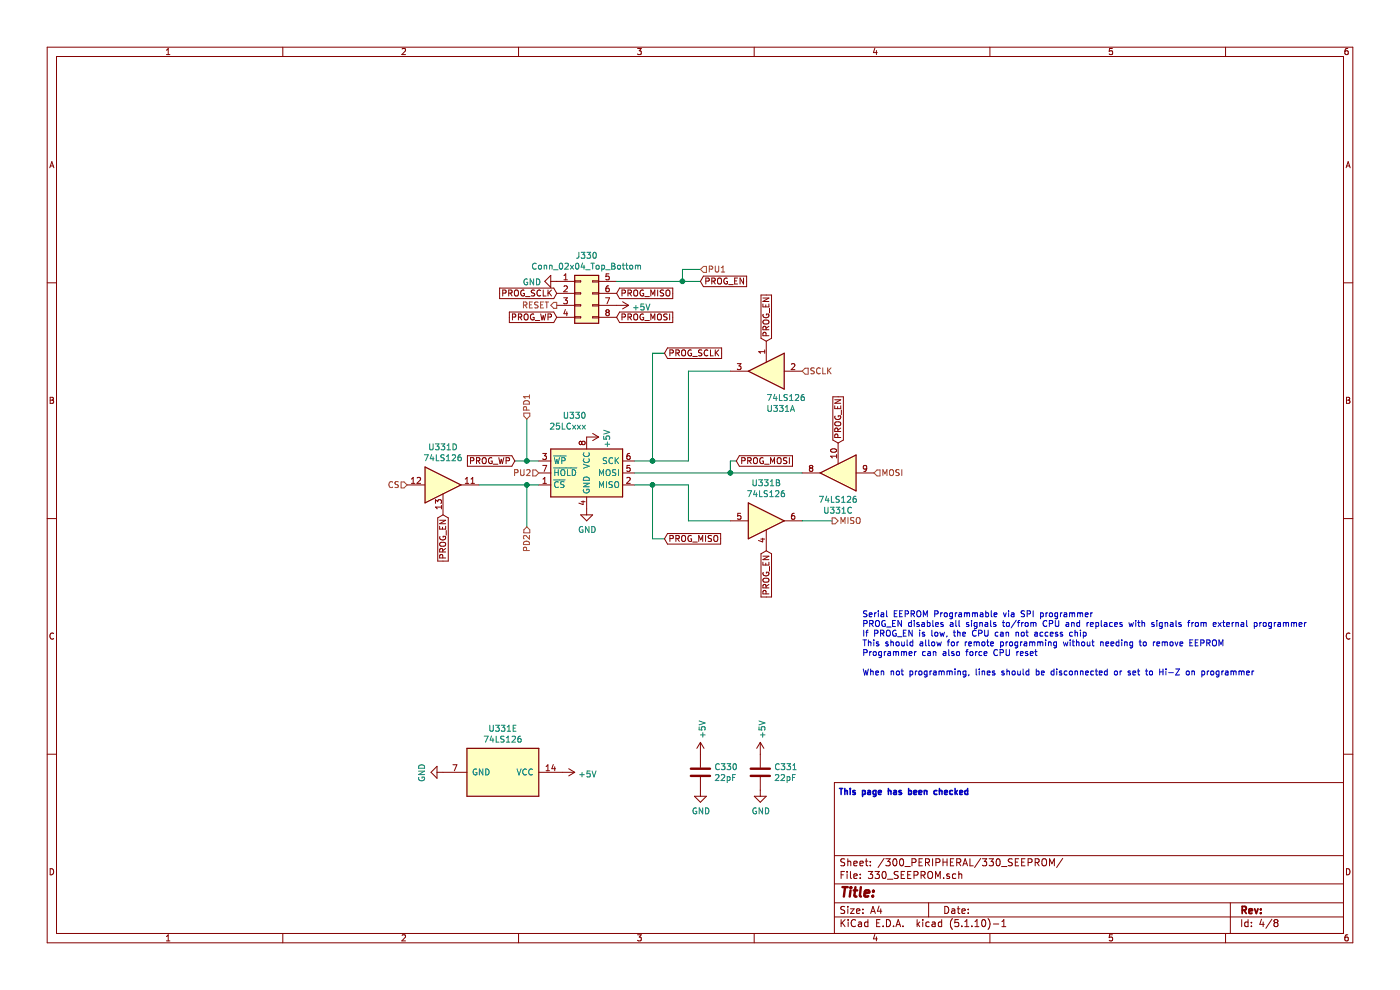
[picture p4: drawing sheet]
EESchema Schematic File Version 4
EELAYER 30 0
EELAYER END
$Descr A4 11693 8268
encoding utf-8
Sheet 4 8
Title ""
Date ""
Rev ""
Comp ""
Comment1 ""
Comment2 ""
Comment3 ""
Comment4 ""
$EndDescr
$Comp
L Memory_EEPROM:25LCxxx U?
U 1 1
P 4900 3950
AR Path="/623B8CBC" Ref="U?"  Part="1" 
AR Path="/6237BA9E/623B8CBC" Ref="U?"  Part="1" 
AR Path="/61B09B53/61C811A8/623B8CBC" Ref="U330"  Part="1" 
F 0 "U330" H 4900 4431 50  0000 R CNN
F 1 "25LCxxx" H 4900 4340 50  0000 R CNN
F 2 "Package_DIP:DIP-8_W7.62mm" H 4900 3950 50  0001 C CNN
F 3 "http://ww1.microchip.com/downloads/en/DeviceDoc/21832H.pdf" H 4900 3950 50  0001 C CNN
	1    4900 3950
	1    0    0    -1  
$EndComp
$Comp
L Connector_Generic:Conn_02x04_Top_Bottom J?
U 1 1
P 4850 2450
AR Path="/623B8CC2" Ref="J?"  Part="1" 
AR Path="/6237BA9E/623B8CC2" Ref="J?"  Part="1" 
AR Path="/61B09B53/61C811A8/623B8CC2" Ref="J330"  Part="1" 
F 0 "J330" H 4900 2767 50  0000 C CNN
F 1 "Conn_02x04_Top_Bottom" H 4900 2676 50  0000 C CNN
F 2 "Connector_PinHeader_2.54mm:PinHeader_2x04_P2.54mm_Vertical" H 4850 2450 50  0001 C CNN
F 3 "~" H 4850 2450 50  0001 C CNN
	1    4850 2450
	1    0    0    -1  
$EndComp
Wire Wire Line
	6100 3100 5750 3100
Wire Wire Line
	5300 4050 5450 4050
Wire Wire Line
	6100 4350 5750 4350
Text GLabel 5550 2950 2    50   Input ~ 0
PROG_SCLK
Text GLabel 4300 3850 0    50   Input ~ 0
PROG_WP
$Comp
L 74xx:74LS126 U?
U 1 1
P 6400 3100
AR Path="/623B8CDB" Ref="U?"  Part="1" 
AR Path="/6237BA9E/623B8CDB" Ref="U?"  Part="1" 
AR Path="/61B09B53/61C811A8/623B8CDB" Ref="U331"  Part="1" 
F 0 "U331" H 6400 3417 50  0000 R CNN
F 1 "74LS126" H 6400 3326 50  0000 R CNN
F 2 "Package_DIP:DIP-14_W7.62mm" H 6400 3100 50  0001 C CNN
F 3 "http://www.ti.com/lit/gpn/sn74LS126" H 6400 3100 50  0001 C CNN
	1    6400 3100
	-1   0    0    1   
$EndComp
$Comp
L 74xx:74LS126 U?
U 2 1
P 6400 4350
AR Path="/623B8CE1" Ref="U?"  Part="2" 
AR Path="/6237BA9E/623B8CE1" Ref="U?"  Part="2" 
AR Path="/61B09B53/61C811A8/623B8CE1" Ref="U331"  Part="2" 
F 0 "U331" H 6400 4667 50  0000 C CNN
F 1 "74LS126" H 6400 4576 50  0000 C CNN
F 2 "Package_DIP:DIP-14_W7.62mm" H 6400 4350 50  0001 C CNN
F 3 "http://www.ti.com/lit/gpn/sn74LS126" H 6400 4350 50  0001 C CNN
	2    6400 4350
	1    0    0    -1  
$EndComp
$Comp
L 74xx:74LS126 U?
U 3 1
P 7000 3950
AR Path="/623B8CE7" Ref="U?"  Part="3" 
AR Path="/6237BA9E/623B8CE7" Ref="U?"  Part="3" 
AR Path="/61B09B53/61C811A8/623B8CE7" Ref="U331"  Part="3" 
F 0 "U331" H 7000 4267 50  0000 C CNN
F 1 "74LS126" H 7000 4176 50  0000 C CNN
F 2 "Package_DIP:DIP-14_W7.62mm" H 7000 3950 50  0001 C CNN
F 3 "http://www.ti.com/lit/gpn/sn74LS126" H 7000 3950 50  0001 C CNN
	3    7000 3950
	-1   0    0    1   
$EndComp
$Comp
L 74xx:74LS126 U?
U 4 1
P 3700 4050
AR Path="/623B8CED" Ref="U?"  Part="4" 
AR Path="/6237BA9E/623B8CED" Ref="U?"  Part="4" 
AR Path="/61B09B53/61C811A8/623B8CED" Ref="U331"  Part="4" 
F 0 "U331" H 3700 4367 50  0000 C CNN
F 1 "74LS126" H 3700 4276 50  0000 C CNN
F 2 "Package_DIP:DIP-14_W7.62mm" H 3700 4050 50  0001 C CNN
F 3 "http://www.ti.com/lit/gpn/sn74LS126" H 3700 4050 50  0001 C CNN
	4    3700 4050
	1    0    0    -1  
$EndComp
$Comp
L 74xx:74LS126 U?
U 5 1
P 4200 6450
AR Path="/623B8CF3" Ref="U?"  Part="5" 
AR Path="/6237BA9E/623B8CF3" Ref="U?"  Part="5" 
AR Path="/61B09B53/61C811A8/623B8CF3" Ref="U331"  Part="5" 
F 0 "U331" V 3833 6450 50  0000 C CNN
F 1 "74LS126" V 3924 6450 50  0000 C CNN
F 2 "Package_DIP:DIP-14_W7.62mm" H 4200 6450 50  0001 C CNN
F 3 "http://www.ti.com/lit/gpn/sn74LS126" H 4200 6450 50  0001 C CNN
	5    4200 6450
	0    1    1    0   
$EndComp
Wire Wire Line
	5750 4050 5750 4350
Text GLabel 6400 2850 1    50   Input ~ 0
PROG_EN
Text GLabel 7000 3700 1    50   Input ~ 0
PROG_EN
Text GLabel 6400 4600 3    50   Input ~ 0
PROG_EN
Text GLabel 3700 4300 3    50   Input ~ 0
PROG_EN
Text GLabel 6150 3850 2    50   Input ~ 0
PROG_MOSI
Wire Wire Line
	6150 3850 6100 3850
Wire Wire Line
	6100 3850 6100 3950
Text GLabel 5550 4500 2    50   Input ~ 0
PROG_MISO
Wire Wire Line
	5450 4050 5450 4500
Wire Wire Line
	5450 4500 5550 4500
Connection ~ 5450 4050
Wire Wire Line
	5450 4050 5750 4050
$Comp
L power:GND #PWR?
U 1 1
P 4900 4250
AR Path="/623B8D09" Ref="#PWR?"  Part="1" 
AR Path="/6237BA9E/623B8D09" Ref="#PWR?"  Part="1" 
AR Path="/61B09B53/61C811A8/623B8D09" Ref="#PWR0150"  Part="1" 
F 0 "#PWR0150" H 4900 4000 50  0001 C CNN
F 1 "GND" H 4905 4077 50  0000 C CNN
F 2 "" H 4900 4250 50  0001 C CNN
F 3 "" H 4900 4250 50  0001 C CNN
	1    4900 4250
	1    0    0    -1  
$EndComp
Wire Wire Line
	5750 3100 5750 3850
Wire Wire Line
	4400 4050 4400 4400
Wire Wire Line
	5300 3850 5450 3850
Wire Wire Line
	5450 3850 5450 2950
Wire Wire Line
	5450 2950 5550 2950
Connection ~ 5450 3850
Wire Wire Line
	5450 3850 5750 3850
Connection ~ 6100 3950
Wire Wire Line
	6100 3950 6700 3950
Wire Wire Line
	5300 3950 6100 3950
Connection ~ 4400 4050
Wire Wire Line
	4400 4050 4500 4050
Wire Wire Line
	4000 4050 4400 4050
Wire Wire Line
	4400 3850 4400 3500
Wire Wire Line
	4300 3850 4400 3850
Connection ~ 4400 3850
Wire Wire Line
	4400 3850 4500 3850
Text GLabel 4650 2650 0    50   Input ~ 0
PROG_WP
Text Notes 7200 5650 0    50   ~ 0
Serial EEPROM Programmable via SPI programmer\nPROG_EN disables all signals to/from CPU and replaces with signals from external programmer\nIf PROG_EN is low, the CPU can not access chip\nThis should allow for remote programming without needing to remove EEPROM\nProgrammer can also force CPU reset\n\nWhen not programming, lines should be disconnected or set to Hi-Z on programmer
$Comp
L power:GND #PWR?
U 1 1
P 3700 6450
AR Path="/623B8D51" Ref="#PWR?"  Part="1" 
AR Path="/6237BA9E/623B8D51" Ref="#PWR?"  Part="1" 
AR Path="/61B09B53/61C811A8/623B8D51" Ref="#PWR0153"  Part="1" 
F 0 "#PWR0153" H 3700 6200 50  0001 C CNN
F 1 "GND" H 3705 6277 50  0000 C CNN
F 2 "" H 3700 6450 50  0001 C CNN
F 3 "" H 3700 6450 50  0001 C CNN
	1    3700 6450
	0    1    1    0   
$EndComp
Text HLabel 3400 4050 0    50   Input ~ 0
CS
Text HLabel 6700 3100 2    50   Input ~ 0
SCLK
Text HLabel 4500 3950 0    50   Input ~ 0
PU2
Text HLabel 7300 3950 2    50   Input ~ 0
MOSI
Text HLabel 6950 4350 2    50   Output ~ 0
MISO
$Comp
L power:+5V #PWR0154
U 1 1
P 4900 3650
F 0 "#PWR0154" H 4900 3500 50  0001 C CNN
F 1 "+5V" H 4915 3823 50  0000 C CNN
F 2 "" H 4900 3650 50  0001 C CNN
F 3 "" H 4900 3650 50  0001 C CNN
	1    4900 3650
	0    1    1    0   
$EndComp
$Comp
L power:+5V #PWR0155
U 1 1
P 4700 6450
F 0 "#PWR0155" H 4700 6300 50  0001 C CNN
F 1 "+5V" V 4715 6578 50  0000 L CNN
F 2 "" H 4700 6450 50  0001 C CNN
F 3 "" H 4700 6450 50  0001 C CNN
	1    4700 6450
	0    1    1    0   
$EndComp
Wire Wire Line
	6700 4350 6950 4350
Text GLabel 4650 2450 0    50   Input ~ 0
PROG_SCLK
Text GLabel 5150 2650 2    50   Input ~ 0
PROG_MOSI
Text GLabel 5150 2450 2    50   Input ~ 0
PROG_MISO
$Comp
L Device:C C?
U 1 1
P 6350 6450
AR Path="/62497D60/61AB04E0" Ref="C?"  Part="1" 
AR Path="/61B3CA17/61C5736B/61AB04E0" Ref="C?"  Part="1" 
AR Path="/61B3CA17/61AB04E0" Ref="C?"  Part="1" 
AR Path="/61B09B53/61C811A8/61AB04E0" Ref="C331"  Part="1" 
F 0 "C331" H 6465 6496 50  0000 L CNN
F 1 "22pF" H 6465 6405 50  0000 L CNN
F 2 "Capacitor_THT:C_Rect_L4.0mm_W2.5mm_P2.50mm" H 6388 6300 50  0001 C CNN
F 3 "~" H 6350 6450 50  0001 C CNN
	1    6350 6450
	1    0    0    -1  
$EndComp
$Comp
L power:GND #PWR?
U 1 1
P 6350 6600
AR Path="/61AB04EC" Ref="#PWR?"  Part="1" 
AR Path="/62497D60/61AB04EC" Ref="#PWR?"  Part="1" 
AR Path="/61B3CA17/61C5736B/61AB04EC" Ref="#PWR?"  Part="1" 
AR Path="/61B3CA17/61AB04EC" Ref="#PWR?"  Part="1" 
AR Path="/61B09B53/61C811A8/61AB04EC" Ref="#PWR0158"  Part="1" 
F 0 "#PWR0158" H 6350 6350 50  0001 C CNN
F 1 "GND" H 6355 6427 50  0000 C CNN
F 2 "" H 6350 6600 50  0001 C CNN
F 3 "" H 6350 6600 50  0001 C CNN
	1    6350 6600
	1    0    0    -1  
$EndComp
$Comp
L Device:C C?
U 1 1
P 5850 6450
AR Path="/62497D60/61AB204F" Ref="C?"  Part="1" 
AR Path="/61B3CA17/61C5736B/61AB204F" Ref="C?"  Part="1" 
AR Path="/61B3CA17/61AB204F" Ref="C?"  Part="1" 
AR Path="/61B09B53/61C811A8/61AB204F" Ref="C330"  Part="1" 
F 0 "C330" H 5965 6496 50  0000 L CNN
F 1 "22pF" H 5965 6405 50  0000 L CNN
F 2 "Capacitor_THT:C_Rect_L4.0mm_W2.5mm_P2.50mm" H 5888 6300 50  0001 C CNN
F 3 "~" H 5850 6450 50  0001 C CNN
	1    5850 6450
	1    0    0    -1  
$EndComp
$Comp
L power:GND #PWR?
U 1 1
P 5850 6600
AR Path="/61AB205B" Ref="#PWR?"  Part="1" 
AR Path="/62497D60/61AB205B" Ref="#PWR?"  Part="1" 
AR Path="/61B3CA17/61C5736B/61AB205B" Ref="#PWR?"  Part="1" 
AR Path="/61B3CA17/61AB205B" Ref="#PWR?"  Part="1" 
AR Path="/61B09B53/61C811A8/61AB205B" Ref="#PWR0159"  Part="1" 
F 0 "#PWR0159" H 5850 6350 50  0001 C CNN
F 1 "GND" H 5855 6427 50  0000 C CNN
F 2 "" H 5850 6600 50  0001 C CNN
F 3 "" H 5850 6600 50  0001 C CNN
	1    5850 6600
	1    0    0    -1  
$EndComp
$Comp
L power:+5V #PWR0160
U 1 1
P 5850 6300
F 0 "#PWR0160" H 5850 6150 50  0001 C CNN
F 1 "+5V" V 5865 6428 50  0000 L CNN
F 2 "" H 5850 6300 50  0001 C CNN
F 3 "" H 5850 6300 50  0001 C CNN
	1    5850 6300
	1    0    0    -1  
$EndComp
$Comp
L power:+5V #PWR0161
U 1 1
P 6350 6300
F 0 "#PWR0161" H 6350 6150 50  0001 C CNN
F 1 "+5V" V 6365 6428 50  0000 L CNN
F 2 "" H 6350 6300 50  0001 C CNN
F 3 "" H 6350 6300 50  0001 C CNN
	1    6350 6300
	1    0    0    -1  
$EndComp
Text Notes 7000 6650 0    50   ~ 10
This page has been checked\n
Text HLabel 4400 3500 1    50   Input ~ 0
PD1
Text HLabel 4400 4400 3    50   Input ~ 0
PD2
Text HLabel 4650 2550 0    50   Output ~ 0
RESET
Wire Wire Line
	5700 2350 5150 2350
Connection ~ 5700 2350
$Comp
L power:GND #PWR0157
U 1 1
P 4650 2350
F 0 "#PWR0157" H 4650 2100 50  0001 C CNN
F 1 "GND" V 4655 2222 50  0000 R CNN
F 2 "" H 4650 2350 50  0001 C CNN
F 3 "" H 4650 2350 50  0001 C CNN
	1    4650 2350
	0    1    1    0   
$EndComp
$Comp
L power:+5V #PWR0156
U 1 1
P 5150 2550
F 0 "#PWR0156" H 5150 2400 50  0001 C CNN
F 1 "+5V" V 5165 2678 50  0000 L CNN
F 2 "" H 5150 2550 50  0001 C CNN
F 3 "" H 5150 2550 50  0001 C CNN
	1    5150 2550
	0    1    1    0   
$EndComp
Text HLabel 5850 2250 2    50   Input ~ 0
PU1
Wire Wire Line
	5700 2250 5700 2350
Wire Wire Line
	5850 2250 5700 2250
Wire Wire Line
	5850 2350 5700 2350
Text GLabel 5850 2350 2    50   Input ~ 0
PROG_EN
$EndSCHEMATC
